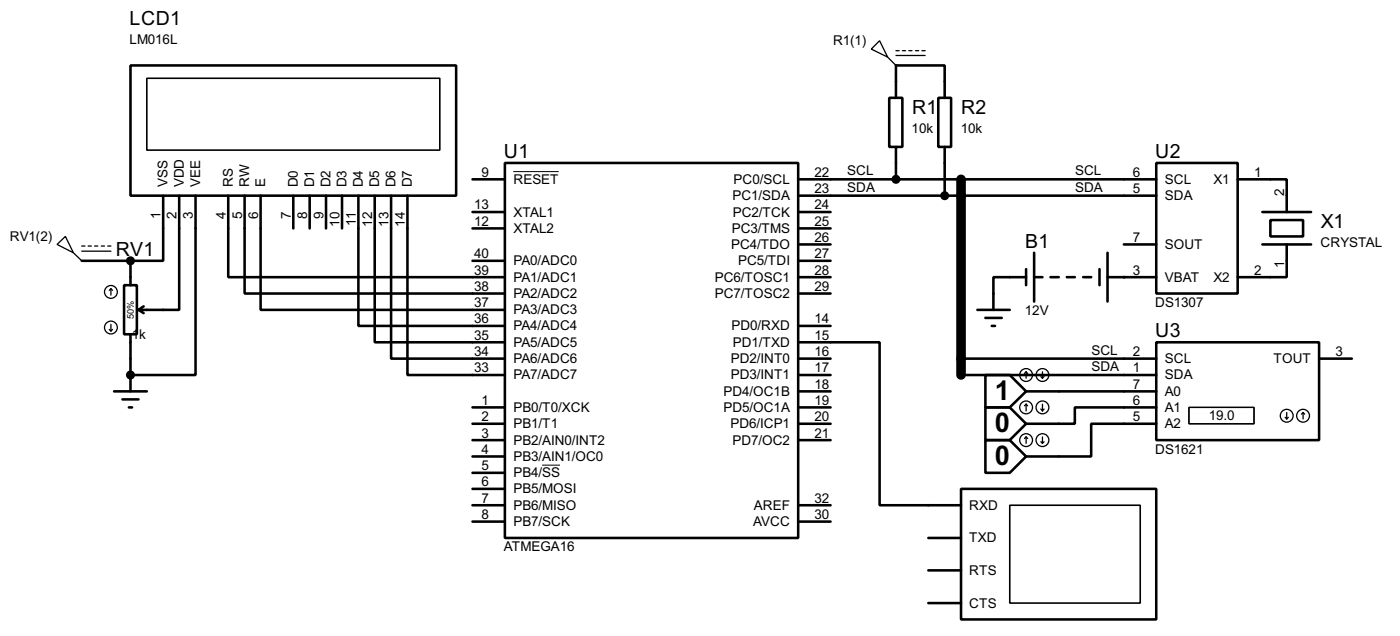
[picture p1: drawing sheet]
<svg xmlns="http://www.w3.org/2000/svg" width="218mm" height="99mm" viewBox="0 0 218 99" stroke-linecap="round" stroke-linejoin="round" font-family="sans-serif">
<path d="M149.9 28v30.5" fill="none" stroke="#000" stroke-width="1.5"/>
<g fill="none" stroke="#000" stroke-width=".4">
<path d="M20.4 10.2h50.8v20.3h-50.8zM138.7 15.3h2.1v7.6h-2.1zM139.8 15.3v-5.1h7.6v5.1M146.4 15.3h2v7.6h-2zM25.5 30.5v10.2h-5.1M28 30.5v17.8h-6.4M30.5 30.5v28h-10.1M35.6 30.5v12.7h43.2M38.2 30.5v15.3h40.6M40.7 30.5v17.8h38.1M45.8 30.5v5.1M48.3 30.5v5.1"/>
<path d="M50.9 30.5v5.1M53.4 30.5v5.1M55.9 30.5v20.3h22.9M58.5 30.5v22.9h20.3M61 30.5v25.4h17.8M63.6 30.5v28h15.2M73.7 28h5.1M73.7 35.6h5.1M73.7 33.1h5.1M78.8 25.4h45.7v58.5h-45.7zM124.5 28h55.9M124.5 30.5h55.9"/>
<path d="M124.5 35.6h5.1M124.5 33.1h5.1M124.5 38.1h5.1M139.8 22.9v5.1M147.4 22.9v7.6M161.3 39.4v7.6M172.8 39.4v7.6M175.3 38.1h5.1M180.4 25.4h12.7v20.4h-12.7zM193.1 28h7.6v5.1M196.9 33.1h7.6M196.9 38.1h7.6"/>
<path d="M198.2 34.3h5.1v2.6h-5.1zM200.7 38.1v5.1h-7.6M12.8 40.7h7.6M19.4 44.5h2v7.6h-2zM20.4 40.7v3.8M20.4 52.1v8.9M21.6 48.3l.8 .5M22.4 47.8l-.8 .5M73.7 40.7h5.1M124.5 53.4h12.7v25.4h12.7M124.5 40.7h5.1M124.5 55.9h5.1"/>
<path d="M124.5 58.5h5.1M124.5 50.8h5.1M124.5 43.2h5.1M124.5 45.8h5.1M149.9 55.9h30.5M149.9 58.5h30.5M152.5 48.3h5M153.7 58.5h3.8l2.6 2.5-2.6 2.5h-3.8zM153.7 49.6h2.6M154.7 50.8h.5M160.1 43.2h-5.1v5.1M160.1 42v2.5"/>
<path d="M161.3 43.2h1.3M163.9 43.2h1.3M166.4 43.2h1.3M169 43.2h1.2M171.5 42v2.5M172.8 43.2h7.6M180.4 53.4h25.4v15.2h-25.4zM205.8 55.9h5.1M17.8 61h5.1M19.1 62.3h2.5M20.1 63.5h.5M73.7 63.5h5.1"/>
<path d="M73.7 66.1h5.1M73.7 68.6h5.1M73.7 71.2h5.1M73.7 73.7h5.1M73.7 76.2h5.1M73.7 78.8h5.1M124.5 61h5.1M124.5 63.5h5.1M124.5 66.1h5.1M124.5 68.6h5.1M124.5 78.8h5.1M149.9 76.2h30.5v20.4h-30.5z"/>
<path d="M153.7 63.5h3.8l2.6 2.6-2.6 2.5h-3.8zM153.7 68.6h3.8l2.6 2.6-2.6 2.5h-3.8zM160.1 61h20.3M180.4 63.5h-12.7v2.6h-7.6M180.4 66.1h-10.2v5.1h-10.1M73.7 81.3h5.1M124.5 81.3h5.1M144.8 88.9h5.1M144.8 83.9h5.1M144.8 94h5.1"/>
</g>
<g fill="#000">
<circle cx="20.4" cy="58.5" r=".2"/>
<circle cx="20.4" cy="40.7" r=".2"/>
<circle cx="175.3" cy="43.2" r=".2"/>
</g>
<path d="M80.1 26.8h7.1M84.6 72.5h2.8" fill="none" stroke="#000" stroke-width=".16"/>
<path d="M22.9 12.2h45.7v11.2h-45.7zM157.5 78.8h20.4v15.2h-20.4z" fill="none" stroke="#000" stroke-width=".25"/>
<g fill="none" stroke="#000" stroke-width=".2">
<path d="M135.9 7.7l1.3-1.3 1.3 2.5zM138.5 8.9l1.3 1.3M139.8 7.9h.5M139.8 8.7h4.5M140.8 7.9h.5M141.8 7.9h.5M142.8 7.9h.5M143.8 7.9h.5M8.9 38.1l1.3-1.2 1.3 2.5zM11.5 39.4l1.3 1.3M12.8 38.4h.5M12.8 39.2h4.5"/>
<path d="M13.8 38.4h.5M14.8 38.4h.5M15.8 38.4h.5M16.8 38.4h.5M17.1 51.4l.2 .2M17.3 45l-.2 .3M17.3 45l.3 .3M17.3 45v1M17.3 50.6v1M17.6 51.4l-.3 .2M160.1 58l-.3 .2M160.1 58l.2 .2"/>
<path d="M160.1 58v1M162.4 58.7l.2 .3M162.6 58v1M162.9 58.7l-.3 .3M160.1 63v1.1M160.1 68.1v1M160.1 63l-.3 .3M160.1 63l.2 .3M160.1 68.1l-.3 .3M160.1 68.1l.2 .3M162.4 63.8l.2 .3M162.4 68.9l.2 .2"/>
<path d="M162.6 63v1.1M162.6 68.1v1M162.9 63.8l-.3 .3M162.9 68.9l-.3 .2M185.5 63.5h10.1v2.6h-10.1zM200.5 65.1l.2 .2M200.7 64.3v1M201 65.1l-.3 .2M203.3 64.3l-.3 .3M203.3 64.3l.2 .3M203.3 64.3v1"/>
<circle cx="17.3" cy="45.5" r="1"/>
<circle cx="17.3" cy="51.1" r="1"/>
<circle cx="160" cy="58.5" r="1"/>
<circle cx="162.6" cy="58.5" r="1"/>
<circle cx="160" cy="63.5" r="1"/>
<circle cx="160" cy="68.6" r="1"/>
<circle cx="162.6" cy="68.6" r="1"/>
<circle cx="162.6" cy="63.5" r="1"/>
<circle cx="200.7" cy="64.8" r="1"/>
<circle cx="203.2" cy="64.8" r="1"/>
</g>
<g fill="#000" stroke="#000" stroke-width=".4">
<circle cx="139.7" cy="28" r=".5"/>
<circle cx="147.3" cy="30.5" r=".5"/>
<circle cx="20.3" cy="58.5" r=".5"/>
<circle cx="20.3" cy="40.7" r=".5"/>
</g>
<g font-size="4.8">
<text x="155.2" y="62.4">1</text>
<text x="155.2" y="67.4">0</text>
<text x="155.2" y="72.5">0</text>
</g>
<g font-size="3.4">
<text x="20.2" y="3.9">LCD1</text>
<text x="142.3" y="17.8">R1</text>
<text x="149.9" y="17.8">R2</text>
<text x="78.6" y="24.6">U1</text>
<text x="180.2" y="24.6">U2</text>
<text x="206" y="35.6">X1</text>
<text x="18.1" y="39.9">RV1</text>
<text x="159.9" y="38.6">B1</text>
<text x="180.2" y="52.6">U3</text>
</g>
<g font-size="2.4">
<text x="20.2" y="6.8">LM016L</text>
<text x="129.9" y="7.1">R1(1)</text>
<text x="142.2" y="20.8">10k</text>
<text x="149.9" y="20.8">10k</text>
<text x="26.2" y="29.2" transform="rotate(-90 26.2 29.2)">VSS</text>
<text x="28.7" y="29.2" transform="rotate(-90 28.7 29.2)">VDD</text>
<text x="31.2" y="29.2" transform="rotate(-90 31.2 29.2)">VEE</text>
<text x="36.3" y="29.2" transform="rotate(-90 36.3 29.2)">RS</text>
<text x="38.9" y="29.2" transform="rotate(-90 38.9 29.2)">RW</text>
<text x="41.4" y="29.2" transform="rotate(-90 41.4 29.2)">E</text>
<text x="46.5" y="29.2" transform="rotate(-90 46.5 29.2)">D0</text>
<text x="49" y="29.2" transform="rotate(-90 49 29.2)">D1</text>
<text x="51.6" y="29.2" transform="rotate(-90 51.6 29.2)">D2</text>
<text x="54.1" y="29.2" transform="rotate(-90 54.1 29.2)">D3</text>
<text x="56.6" y="29.2" transform="rotate(-90 56.6 29.2)">D4</text>
<text x="59.2" y="29.2" transform="rotate(-90 59.2 29.2)">D5</text>
<text x="61.7" y="29.2" transform="rotate(-90 61.7 29.2)">D6</text>
<text x="64.3" y="29.2" transform="rotate(-90 64.3 29.2)">D7</text>
<text x="75.1" y="27.5">9</text>
<text x="80.1" y="28.7">RESET</text>
<text x="114.4" y="28.7">PC0/SCL</text>
<text x="127.1" y="27.5">22</text>
<text x="132.1" y="27.3">SCL</text>
<text x="132.1" y="29.9">SDA</text>
<text x="167.7" y="27.3">SCL</text>
<text x="167.7" y="29.9">SDA</text>
<text x="176.7" y="27.5">6</text>
<text x="181.7" y="28.7">SCL</text>
<text x="189.3" y="28.7">X1</text>
<text x="195.6" y="27.5">1</text>
<text x="25" y="34.2" transform="rotate(-90 25 34.2)">1</text>
<text x="27.6" y="34.2" transform="rotate(-90 27.6 34.2)">2</text>
<text x="30.1" y="34.2" transform="rotate(-90 30.1 34.2)">3</text>
<text x="35.2" y="34.2" transform="rotate(-90 35.2 34.2)">4</text>
<text x="37.8" y="34.2" transform="rotate(-90 37.8 34.2)">5</text>
<text x="40.3" y="34.2" transform="rotate(-90 40.3 34.2)">6</text>
<text x="45.3" y="34.2" transform="rotate(-90 45.3 34.2)">7</text>
<text x="47.9" y="34.2" transform="rotate(-90 47.9 34.2)">8</text>
<text x="50.4" y="34.2" transform="rotate(-90 50.4 34.2)">9</text>
<text x="53" y="35.4" transform="rotate(-90 53 35.4)">10</text>
<text x="55.5" y="35.2" transform="rotate(-90 55.5 35.2)">11</text>
<text x="58" y="35.4" transform="rotate(-90 58 35.4)">12</text>
<text x="60.6" y="35.3" transform="rotate(-90 60.6 35.3)">13</text>
<text x="63.1" y="35.4" transform="rotate(-90 63.1 35.4)">14</text>
<text x="74" y="35.2">12</text>
<text x="74" y="32.6">13</text>
<text x="80.1" y="33.8">XTAL1</text>
<text x="114.2" y="31.2">PC1/SDA</text>
<text x="114.3" y="33.8">PC2/TCK</text>
<text x="127.1" y="30.1">23</text>
<text x="127.1" y="32.6">24</text>
<text x="127.1" y="35.2">25</text>
<text x="176.7" y="30.1">5</text>
<text x="181.7" y="31.2">SDA</text>
<text x="200.3" y="30.5" transform="rotate(-90 200.3 30.5)">2</text>
<text x="1.5" y="37.6">RV1(2)</text>
<text x="74" y="40.2">40</text>
<text x="80.1" y="36.3">XTAL2</text>
<text x="80.1" y="41.4">PA0/ADC0</text>
<text x="114" y="38.8">PC4/TDO</text>
<text x="114.1" y="36.3">PC3/TMS</text>
<text x="115.1" y="41.4">PC5/TDI</text>
<text x="127.1" y="37.7">26</text>
<text x="127.1" y="40.2">27</text>
<text x="176.7" y="37.7">7</text>
<text x="181.7" y="38.8">SOUT</text>
<text x="200.3" y="41.8" transform="rotate(-90 200.3 41.8)">1</text>
<text x="206" y="38.6">CRYSTAL</text>
<text x="74" y="47.9">37</text>
<text x="74" y="45.4">38</text>
<text x="74" y="42.8">39</text>
<text x="80.1" y="46.5">PA2/ADC2</text>
<text x="80.1" y="43.9">PA1/ADC1</text>
<text x="111.5" y="43.9">PC6/TOSC1</text>
<text x="111.5" y="46.5">PC7/TOSC2</text>
<text x="127.1" y="42.8">28</text>
<text x="127.1" y="45.4">29</text>
<text x="176.7" y="42.8">3</text>
<text x="180.2" y="47.9">DS1307</text>
<text x="181.7" y="43.9">VBAT</text>
<text x="189.3" y="43.9">X2</text>
<text x="195.6" y="42.8">2</text>
<text x="20.6" y="52.9">1k</text>
<text x="74" y="53">35</text>
<text x="74" y="50.4">36</text>
<text x="80.1" y="51.5">PA4/ADC4</text>
<text x="80.1" y="49">PA3/ADC3</text>
<text x="114.1" y="51.5">PD0/RXD</text>
<text x="127.1" y="50.4">14</text>
<text x="127.1" y="53">15</text>
<text x="159.9" y="49.1">12V</text>
<text x="74" y="58.1">33</text>
<text x="74" y="55.5">34</text>
<text x="80.1" y="59.2">PA7/ADC7</text>
<text x="80.1" y="56.6">PA6/ADC6</text>
<text x="80.1" y="54.1">PA5/ADC5</text>
<text x="114" y="56.6">PD2/INT0</text>
<text x="114" y="59.2">PD3/INT1</text>
<text x="114.3" y="54.1">PD1/TXD</text>
<text x="127.1" y="55.5">16</text>
<text x="127.1" y="58.1">17</text>
<text x="170.2" y="55.3">SCL</text>
<text x="170.2" y="57.9">SDA</text>
<text x="176.7" y="55.5">2</text>
<text x="176.7" y="58.1">1</text>
<text x="181.7" y="56.6">SCL</text>
<text x="181.7" y="59.2">SDA</text>
<text x="198.6" y="56.6">TOUT</text>
<text x="208.3" y="55.5">3</text>
<text x="75.1" y="63.1">1</text>
<text x="75.1" y="65.7">2</text>
<text x="80.1" y="64.2">PB0/T0/XCK</text>
<text x="112.8" y="61.7">PD4/OC1B</text>
<text x="112.8" y="64.2">PD5/OC1A</text>
<text x="127.1" y="60.6">18</text>
<text x="127.1" y="63.1">19</text>
<text x="127.1" y="65.7">20</text>
<text x="176.7" y="60.6">7</text>
<text x="176.7" y="63.1">6</text>
<text x="176.7" y="65.7">5</text>
<text x="181.7" y="61.7">A0</text>
<text x="181.7" y="64.2">A1</text>
<text x="188.6" y="65.5">19.0</text>
<text x="75.1" y="68.2">3</text>
<text x="75.1" y="70.8">4</text>
<text x="80.1" y="66.8">PB1/T1</text>
<text x="80.1" y="69.3">PB2/AIN0/INT2</text>
<text x="80.1" y="71.9">PB3/AIN1/OC0</text>
<text x="113.9" y="66.8">PD6/ICP1</text>
<text x="114.2" y="69.3">PD7/OC2</text>
<text x="127.1" y="68.2">21</text>
<text x="180.2" y="70.7">DS1621</text>
<text x="181.7" y="66.8">A2</text>
<text x="75.1" y="73.3">5</text>
<text x="75.1" y="75.8">6</text>
<text x="80.1" y="74.4">PB4/SS</text>
<text x="80.1" y="76.9">PB5/MOSI</text>
<text x="75.1" y="78.4">7</text>
<text x="75.1" y="80.9">8</text>
<text x="80.1" y="79.5">PB6/MISO</text>
<text x="80.1" y="82">PB7/SCK</text>
<text x="117.5" y="82">AVCC</text>
<text x="117.6" y="79.5">AREF</text>
<text x="127.1" y="78.4">32</text>
<text x="127.1" y="80.9">30</text>
<text x="151.2" y="79.5">RXD</text>
<text x="78.6" y="86">ATMEGA16</text>
<text x="151.2" y="89.6">RTS</text>
<text x="151.2" y="84.6">TXD</text>
<text x="151.2" y="94.7">CTS</text>
</g>
<text font-size="1.6" x="20.9" y="49.7" transform="rotate(-90 20.9 49.7)">50%</text>
</svg>
